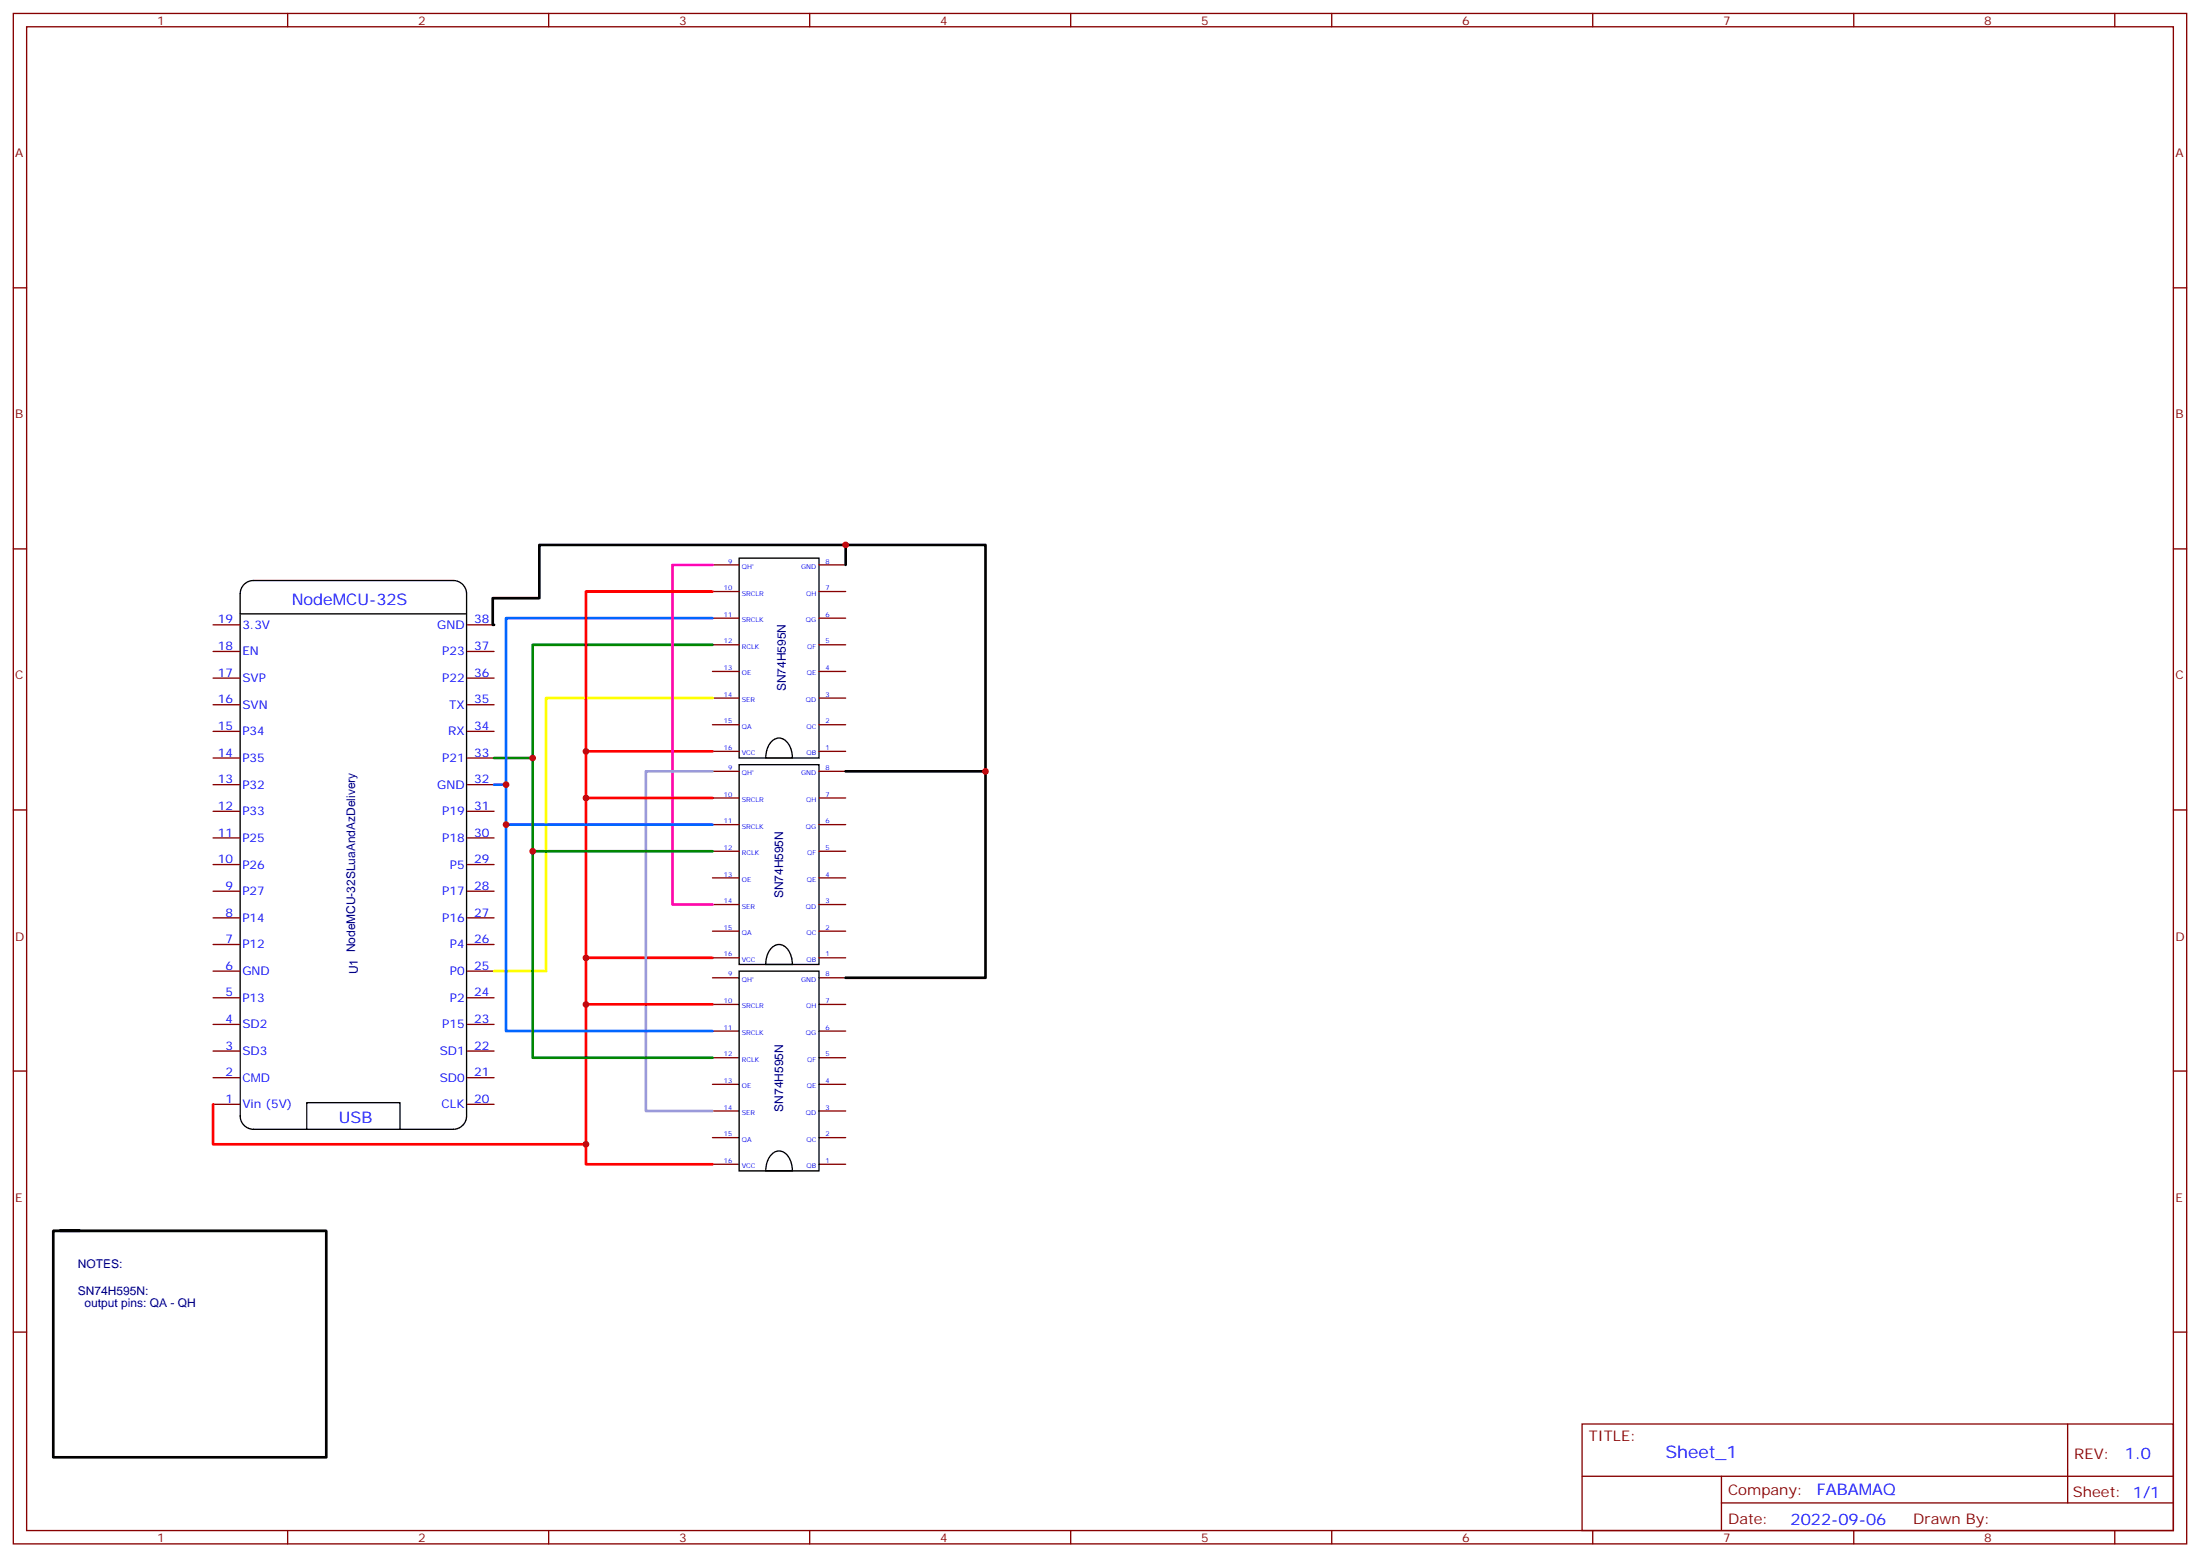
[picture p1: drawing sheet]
<svg xmlns="http://www.w3.org/2000/svg" width="583mm" height="413mm" viewBox="0 0 583 413" stroke-linecap="round" stroke-linejoin="round" font-family="sans-serif">
<g fill="none" stroke="#870000" stroke-width=".35">
<path d="M3.5 3.6h575.8v405.3h-575.8zM7.1 7.1h568.6v398.3h-568.6zM76.2 3.6v3.5M145.3 3.6v3.5M214.5 3.6v3.5M283.6 3.6v3.5M352.8 3.6v3.5M421.9 3.6v3.5M491.1 3.6v3.5M560.2 3.6v3.5M3.5 76.2h3.6M575.7 76.2h3.6"/>
<path d="M3.5 145.4h3.6M188.7 156.7h7.1M188.7 149.6h7.1M217 156.7h7M217 149.6h7M575.7 145.4h3.6M56.4 165.5h7.1M56.4 172.5h7.1M56.4 179.6h7.1M123.8 165.5h7.1M123.8 172.5h7.1M123.8 179.6h7.1"/>
<path d="M188.7 177.8h7.1M188.7 170.8h7.1M188.7 163.7h7.1M217 177.8h7M217 170.8h7M217 163.7h7M56.4 193.7h7.1M56.4 186.7h7.1M123.8 193.7h7.1M123.8 186.7h7.1M188.7 199h7.1M188.7 191.9h7.1"/>
<path d="M188.7 184.9h7.1M217 199h7M217 191.9h7M217 184.9h7M3.5 214.5h3.6M56.4 200.8h7.1M56.4 207.8h7.1M56.4 214.9h7.1M123.8 200.8h7.1M123.8 207.8h7.1M123.8 214.9h7.1M188.7 218.4h7.1"/>
<path d="M188.7 211.3h7.1M188.7 204.3h7.1M217 218.4h7M217 211.3h7M217 204.3h7M575.7 214.5h3.6M56.4 221.9h7.1M56.4 229h7.1M56.4 236h7.1M123.8 221.9h7.1M123.8 229h7.1M123.8 236h7.1"/>
<path d="M188.7 239.6h7.1M188.7 232.5h7.1M188.7 225.5h7.1M217 239.6h7M217 232.5h7M217 225.5h7M56.4 243.1h7.1M56.4 250.2h7.1M56.4 257.2h7.1M123.8 243.1h7.1M123.8 250.2h7.1M123.8 257.2h7.1"/>
<path d="M188.7 259h7.1M188.7 253.7h7.1M188.7 246.6h7.1M217 259h7M217 253.7h7M217 246.6h7M56.4 264.3h7.1M56.4 271.3h7.1M56.4 278.4h7.1M123.8 264.3h7.1M123.8 271.3h7.1M123.8 278.4h7.1"/>
<path d="M188.7 266h7.1M188.7 273.1h7.1M217 266h7M217 273.1h7M3.5 283.7h3.6M56.4 285.4h7.1M56.4 292.5h7.1M123.8 285.4h7.1M123.8 292.5h7.1M188.7 280.1h7.1M188.7 287.2h7.1M188.7 294.3h7.1"/>
<path d="M217 280.1h7M217 287.2h7M217 294.3h7M575.7 283.7h3.6M188.7 308.4h7.1M188.7 301.3h7.1M217 308.4h7M217 301.3h7M3.5 352.8h3.6M575.7 352.8h3.6M419.1 377.2h156.6v28.2h-156.6zM547.7 377.2v20.9"/>
<path d="M419.1 391h156.5M456 398.1h119.6M456 391v14.1M76.2 405.4v3.5M145.3 405.4v3.5M214.5 405.4v3.5M283.6 405.4v3.5M352.8 405.4v3.5M421.9 405.4v3.5M491.1 405.4v3.5M560.2 405.4v3.5"/>
</g>
<path d="M63.6 157.2v138.4a3.5 3.5 0 0 0 3.6 3.5h52.9a3.5 3.5 0 0 0 3.5-3.5M63.6 157.3a3.5 3.5 0 0 1 3.6-3.5h52.9a3.5 3.5 0 0 1 3.5 3.5v138.1M195.8 147.8h21.2v53h-21.2zM63.6 162.6h60M204.6 196.2a2.79 2.79 0 0 1 4.5 1.2 7 7 0 0 1 .8 3.4h-7.1a6.1 6.1 0 0 1 1.8-4.6zM195.8 202.5h21.2v52.9h-21.2zM195.8 257.2h21.2v52.9h-21.2zM204.6 250.9a2.79 2.79 0 0 1 4.5 1.1 7 7 0 0 1 .8 3.4h-7.1a6.1 6.1 0 0 1 1.8-4.5zM81.3 299.1v-7.1h24.7v7.1M204.6 305.6a2.79 2.79 0 0 1 4.5 1.1 7 7 0 0 1 .8 3.4h-7.1a6.1 6.1 0 0 1 1.8-4.5z" fill="none" stroke="#000" stroke-width=".35"/>
<path d="M224 149.6v-5.3h-81.1v14.1h-12.4v7.1h.4M224 144.3h37.1v60h-37.1M261.1 204.3v54.7h-37.1M15.9 326h70.5v60h-72.3v-60h7.1" fill="none" stroke="#000" stroke-width=".71"/>
<path d="M188.7 184.9h-44.1v72.3h-13.7" fill="none" stroke="#ff0" stroke-width=".71"/>
<path d="M188.7 170.8h-47.6v30h-10.2M141.1 200.8v24.7h47.6M141.1 225.5v54.6h47.6" fill="none" stroke="#008700" stroke-width=".71"/>
<path d="M188.7 163.7h-54.6v44.1h-3.2M134.1 207.8v10.6h54.6M134.1 218.4v54.7h54.6" fill="none" stroke="#06f" stroke-width=".71"/>
<path d="M188.7 156.7h-33.5v42.3M188.7 199h-33.5v104.1h-98.8v-10.6M155.2 211.3h33.5M155.2 253.7h33.5M155.2 266h33.5M155.2 303.1v5.3h33.5" fill="none" stroke="#f00" stroke-width=".71"/>
<path d="M188.7 149.6h-10.5v90h10.5" fill="none" stroke="#f0f" stroke-width=".71"/>
<path d="M188.7 204.3h-17.6v90h17.6" fill="none" stroke="#99c" stroke-width=".71"/>
<g fill="#c00">
<circle cx="155.2" cy="303.1" r=".88"/>
<circle cx="224" cy="144.3" r=".88"/>
<circle cx="261.1" cy="204.3" r=".88"/>
<circle cx="134.1" cy="207.8" r=".88"/>
<circle cx="134.1" cy="218.4" r=".88"/>
<circle cx="155.2" cy="253.7" r=".88"/>
<circle cx="141.1" cy="200.8" r=".88"/>
<circle cx="141.1" cy="225.5" r=".88"/>
<circle cx="155.2" cy="199" r=".88"/>
<circle cx="155.2" cy="211.3" r=".88"/>
<circle cx="155.2" cy="266" r=".88"/>
</g>
<text font-size="4.6" fill="#00f" x="441.2" y="386.2">Sheet_1</text>
<g font-size="4.2" fill="#00f">
<text x="77.3" y="160.2">NodeMCU-32S</text>
<text x="89.8" y="297.4">USB</text>
<text x="562.9" y="386.4">1.0</text>
<text x="481.3" y="396">FABAMAQ</text>
<text x="474.4" y="403.8">2022-09-06</text>
</g>
<g font-size="3.9" fill="#800">
<text x="420.9" y="381.7">TITLE:</text>
<text x="549.5" y="386.4">REV:</text>
<text x="457.8" y="395.9">Company:</text>
<text x="549.1" y="396.6">Sheet: 1/1</text>
<text x="457.8" y="403.6">Date:</text>
<text x="506.8" y="403.7">Drawn By:</text>
</g>
<g font-size="3.2" fill="#800">
<text x="41.6" y="6.6">1</text>
<text x="110.8" y="6.6">2</text>
<text x="179.9" y="6.6">3</text>
<text x="249.1" y="6.6">4</text>
<text x="318.2" y="6.6">5</text>
<text x="387.3" y="6.6">6</text>
<text x="456.5" y="6.6">7</text>
<text x="525.6" y="6.6">8</text>
<text x="4.1" y="41.7">A</text>
<text x="576.3" y="41.7">A</text>
<text x="4.1" y="110.8">B</text>
<text x="576.3" y="110.8">B</text>
<text x="4.1" y="180">C</text>
<text x="576.3" y="180">C</text>
<text x="4.1" y="249.1">D</text>
<text x="576.3" y="249.1">D</text>
<text x="4.1" y="318.2">E</text>
<text x="576.3" y="318.2">E</text>
<text x="41.6" y="408.4">1</text>
<text x="110.8" y="408.4">2</text>
<text x="179.9" y="408.4">3</text>
<text x="249.1" y="408.4">4</text>
<text x="318.2" y="408.4">5</text>
<text x="387.3" y="408.4">6</text>
<text x="456.5" y="408.4">7</text>
<text x="525.6" y="408.4">8</text>
</g>
<g font-size="3.2" fill="#00f">
<text x="57.7" y="165.1">19</text>
<text x="64.2" y="166.5">3.3V</text>
<text x="115.8" y="166.5">GND</text>
<text x="125.6" y="165.1">38</text>
<text x="57.7" y="172.2">18</text>
<text x="64.2" y="173.6">EN</text>
<text x="117.2" y="173.6">P23</text>
<text x="125.6" y="172.2">37</text>
<text x="57.7" y="179.2">17</text>
<text x="125.6" y="179.2">36</text>
<text x="64.2" y="180.7">SVP</text>
<text x="117.2" y="180.7">P22</text>
<text x="57.7" y="186.3">16</text>
<text x="64.2" y="187.7">SVN</text>
<text x="119" y="187.7">TX</text>
<text x="125.6" y="186.3">35</text>
<text x="57.7" y="193.4">15</text>
<text x="64.2" y="194.8">P34</text>
<text x="118.7" y="194.8">RX</text>
<text x="125.6" y="193.4">34</text>
<text x="57.7" y="200.4">14</text>
<text x="64.2" y="201.8">P35</text>
<text x="117.2" y="201.8">P21</text>
<text x="125.6" y="200.4">33</text>
<text x="57.7" y="207.5">13</text>
<text x="64.2" y="208.9">P32</text>
<text x="115.8" y="208.9">GND</text>
<text x="125.6" y="207.5">32</text>
<text x="57.7" y="214.5">12</text>
<text x="64.2" y="215.9">P33</text>
<text x="117.2" y="215.9">P19</text>
<text x="125.6" y="214.5">31</text>
<text x="57.7" y="221.6">11</text>
<text x="125.6" y="221.6">30</text>
<text x="64.2" y="223">P25</text>
<text x="117.2" y="223">P18</text>
<text x="57.7" y="228.6">10</text>
<text x="64.2" y="230">P26</text>
<text x="119.2" y="230">P5</text>
<text x="125.6" y="228.6">29</text>
<text x="59.7" y="235.7">9</text>
<text x="64.2" y="237.1">P27</text>
<text x="117.2" y="237.1">P17</text>
<text x="125.6" y="235.7">28</text>
<text x="59.7" y="242.7">8</text>
<text x="64.2" y="244.2">P14</text>
<text x="117.2" y="244.2">P16</text>
<text x="125.6" y="242.7">27</text>
<text x="59.7" y="249.8">7</text>
<text x="64.2" y="251.2">P12</text>
<text x="119.2" y="251.2">P4</text>
<text x="125.6" y="249.8">26</text>
<text x="59.7" y="256.9">6</text>
<text x="125.6" y="256.9">25</text>
<text x="59.7" y="263.9">5</text>
<text x="64.2" y="258.3">GND</text>
<text x="119.2" y="258.3">P0</text>
<text x="125.6" y="263.9">24</text>
<text x="64.2" y="265.3">P13</text>
<text x="119.2" y="265.3">P2</text>
<text x="59.7" y="271">4</text>
<text x="64.2" y="272.4">SD2</text>
<text x="117.2" y="272.4">P15</text>
<text x="125.6" y="271">23</text>
<text x="59.7" y="278">3</text>
<text x="64.2" y="279.4">SD3</text>
<text x="116.5" y="279.4">SD1</text>
<text x="125.6" y="278">22</text>
<text x="59.7" y="285.1">2</text>
<text x="64.2" y="286.5">CMD</text>
<text x="116.5" y="286.5">SD0</text>
<text x="125.6" y="285.1">21</text>
<text x="59.7" y="292.1">1</text>
<text x="64.2" y="293.5">Vin (5V)</text>
<text x="116.9" y="293.5">CLK</text>
<text x="125.6" y="292.1">20</text>
</g>
<g font-size="3.2" fill="#000080">
<text x="208.1" y="183.1" transform="rotate(-90 208.1 183.1)">SN74H595N</text>
<text x="207.5" y="238" transform="rotate(-90 207.5 238)">SN74H595N</text>
<text x="94.8" y="258.1" transform="rotate(-90 94.8 258.1)">U1 NodeMCU-32SLuaAndAzDelivery</text>
<text x="207.5" y="294.4" transform="rotate(-90 207.5 294.4)">SN74H595N</text>
<text x="20.6" y="336">NOTES:</text>
<text x="20.6" y="343">SN74H595N:</text>
<text x="22.4" y="346.2">output pins: QA - QH</text>
</g>
<g font-size="1.8" fill="#00f">
<text x="192.9" y="149.3">9</text>
<text x="218.7" y="149.3">8</text>
<text x="196.5" y="150.7">QH'</text>
<text x="212.2" y="150.7">GND</text>
<text x="191.8" y="156.3">10</text>
<text x="196.5" y="157.7">SRCLR</text>
<text x="213.5" y="157.7">QH</text>
<text x="218.7" y="156.3">7</text>
<text x="191.8" y="163.4">11</text>
<text x="196.5" y="164.8">SRCLK</text>
<text x="213.5" y="164.8">QG</text>
<text x="218.7" y="163.4">6</text>
<text x="191.8" y="170.4">12</text>
<text x="196.5" y="171.8">RCLK</text>
<text x="213.9" y="171.8">QF</text>
<text x="218.7" y="170.4">5</text>
<text x="191.8" y="177.5">13</text>
<text x="196.5" y="178.9">OE</text>
<text x="213.7" y="178.9">QE</text>
<text x="218.7" y="177.5">4</text>
<text x="191.8" y="184.5">14</text>
<text x="196.5" y="185.9">SER</text>
<text x="213.5" y="185.9">QD</text>
<text x="218.7" y="184.5">3</text>
<text x="191.8" y="191.6">15</text>
<text x="218.7" y="191.6">2</text>
<text x="196.5" y="193">QA</text>
<text x="213.6" y="193">QC</text>
<text x="191.8" y="198.6">16</text>
<text x="192.9" y="203.9">9</text>
<text x="196.5" y="200.1">VCC</text>
<text x="213.7" y="200.1">QB</text>
<text x="218.7" y="203.9">8</text>
<text x="218.7" y="198.6">1</text>
<text x="196.5" y="205.4">QH'</text>
<text x="212.2" y="205.4">GND</text>
<text x="191.8" y="211">10</text>
<text x="196.5" y="212.4">SRCLR</text>
<text x="213.5" y="212.4">QH</text>
<text x="218.7" y="211">7</text>
<text x="191.8" y="218.1">11</text>
<text x="196.5" y="219.5">SRCLK</text>
<text x="213.5" y="219.5">QG</text>
<text x="218.7" y="218.1">6</text>
<text x="191.8" y="225.1">12</text>
<text x="196.5" y="226.5">RCLK</text>
<text x="213.9" y="226.5">QF</text>
<text x="218.7" y="225.1">5</text>
<text x="191.8" y="232.2">13</text>
<text x="196.5" y="233.6">OE</text>
<text x="213.7" y="233.6">QE</text>
<text x="218.7" y="232.2">4</text>
<text x="191.8" y="239.2">14</text>
<text x="218.7" y="239.2">3</text>
<text x="196.5" y="240.6">SER</text>
<text x="213.5" y="240.6">QD</text>
<text x="191.8" y="246.3">15</text>
<text x="196.5" y="247.7">QA</text>
<text x="213.6" y="247.7">QC</text>
<text x="218.7" y="246.3">2</text>
<text x="191.8" y="253.3">16</text>
<text x="196.5" y="254.7">VCC</text>
<text x="213.7" y="254.7">QB</text>
<text x="218.7" y="253.3">1</text>
<text x="192.9" y="258.6">9</text>
<text x="196.5" y="260">QH'</text>
<text x="212.2" y="260">GND</text>
<text x="218.7" y="258.6">8</text>
<text x="191.8" y="265.7">10</text>
<text x="196.5" y="267.1">SRCLR</text>
<text x="213.5" y="267.1">QH</text>
<text x="218.7" y="265.7">7</text>
<text x="191.8" y="272.7">11</text>
<text x="196.5" y="274.1">SRCLK</text>
<text x="213.5" y="274.1">QG</text>
<text x="218.7" y="272.7">6</text>
<text x="191.8" y="279.8">12</text>
<text x="196.5" y="281.2">RCLK</text>
<text x="213.9" y="281.2">QF</text>
<text x="218.7" y="279.8">5</text>
<text x="191.8" y="286.8">13</text>
<text x="218.7" y="286.8">4</text>
<text x="191.8" y="293.9">14</text>
<text x="196.5" y="288.3">OE</text>
<text x="213.7" y="288.3">QE</text>
<text x="218.7" y="293.9">3</text>
<text x="196.5" y="295.3">SER</text>
<text x="213.5" y="295.3">QD</text>
<text x="191.8" y="301">15</text>
<text x="196.5" y="302.4">QA</text>
<text x="213.6" y="302.4">QC</text>
<text x="218.7" y="301">2</text>
<text x="191.8" y="308">16</text>
<text x="196.5" y="309.4">VCC</text>
<text x="213.7" y="309.4">QB</text>
<text x="218.7" y="308">1</text>
</g>
</svg>
